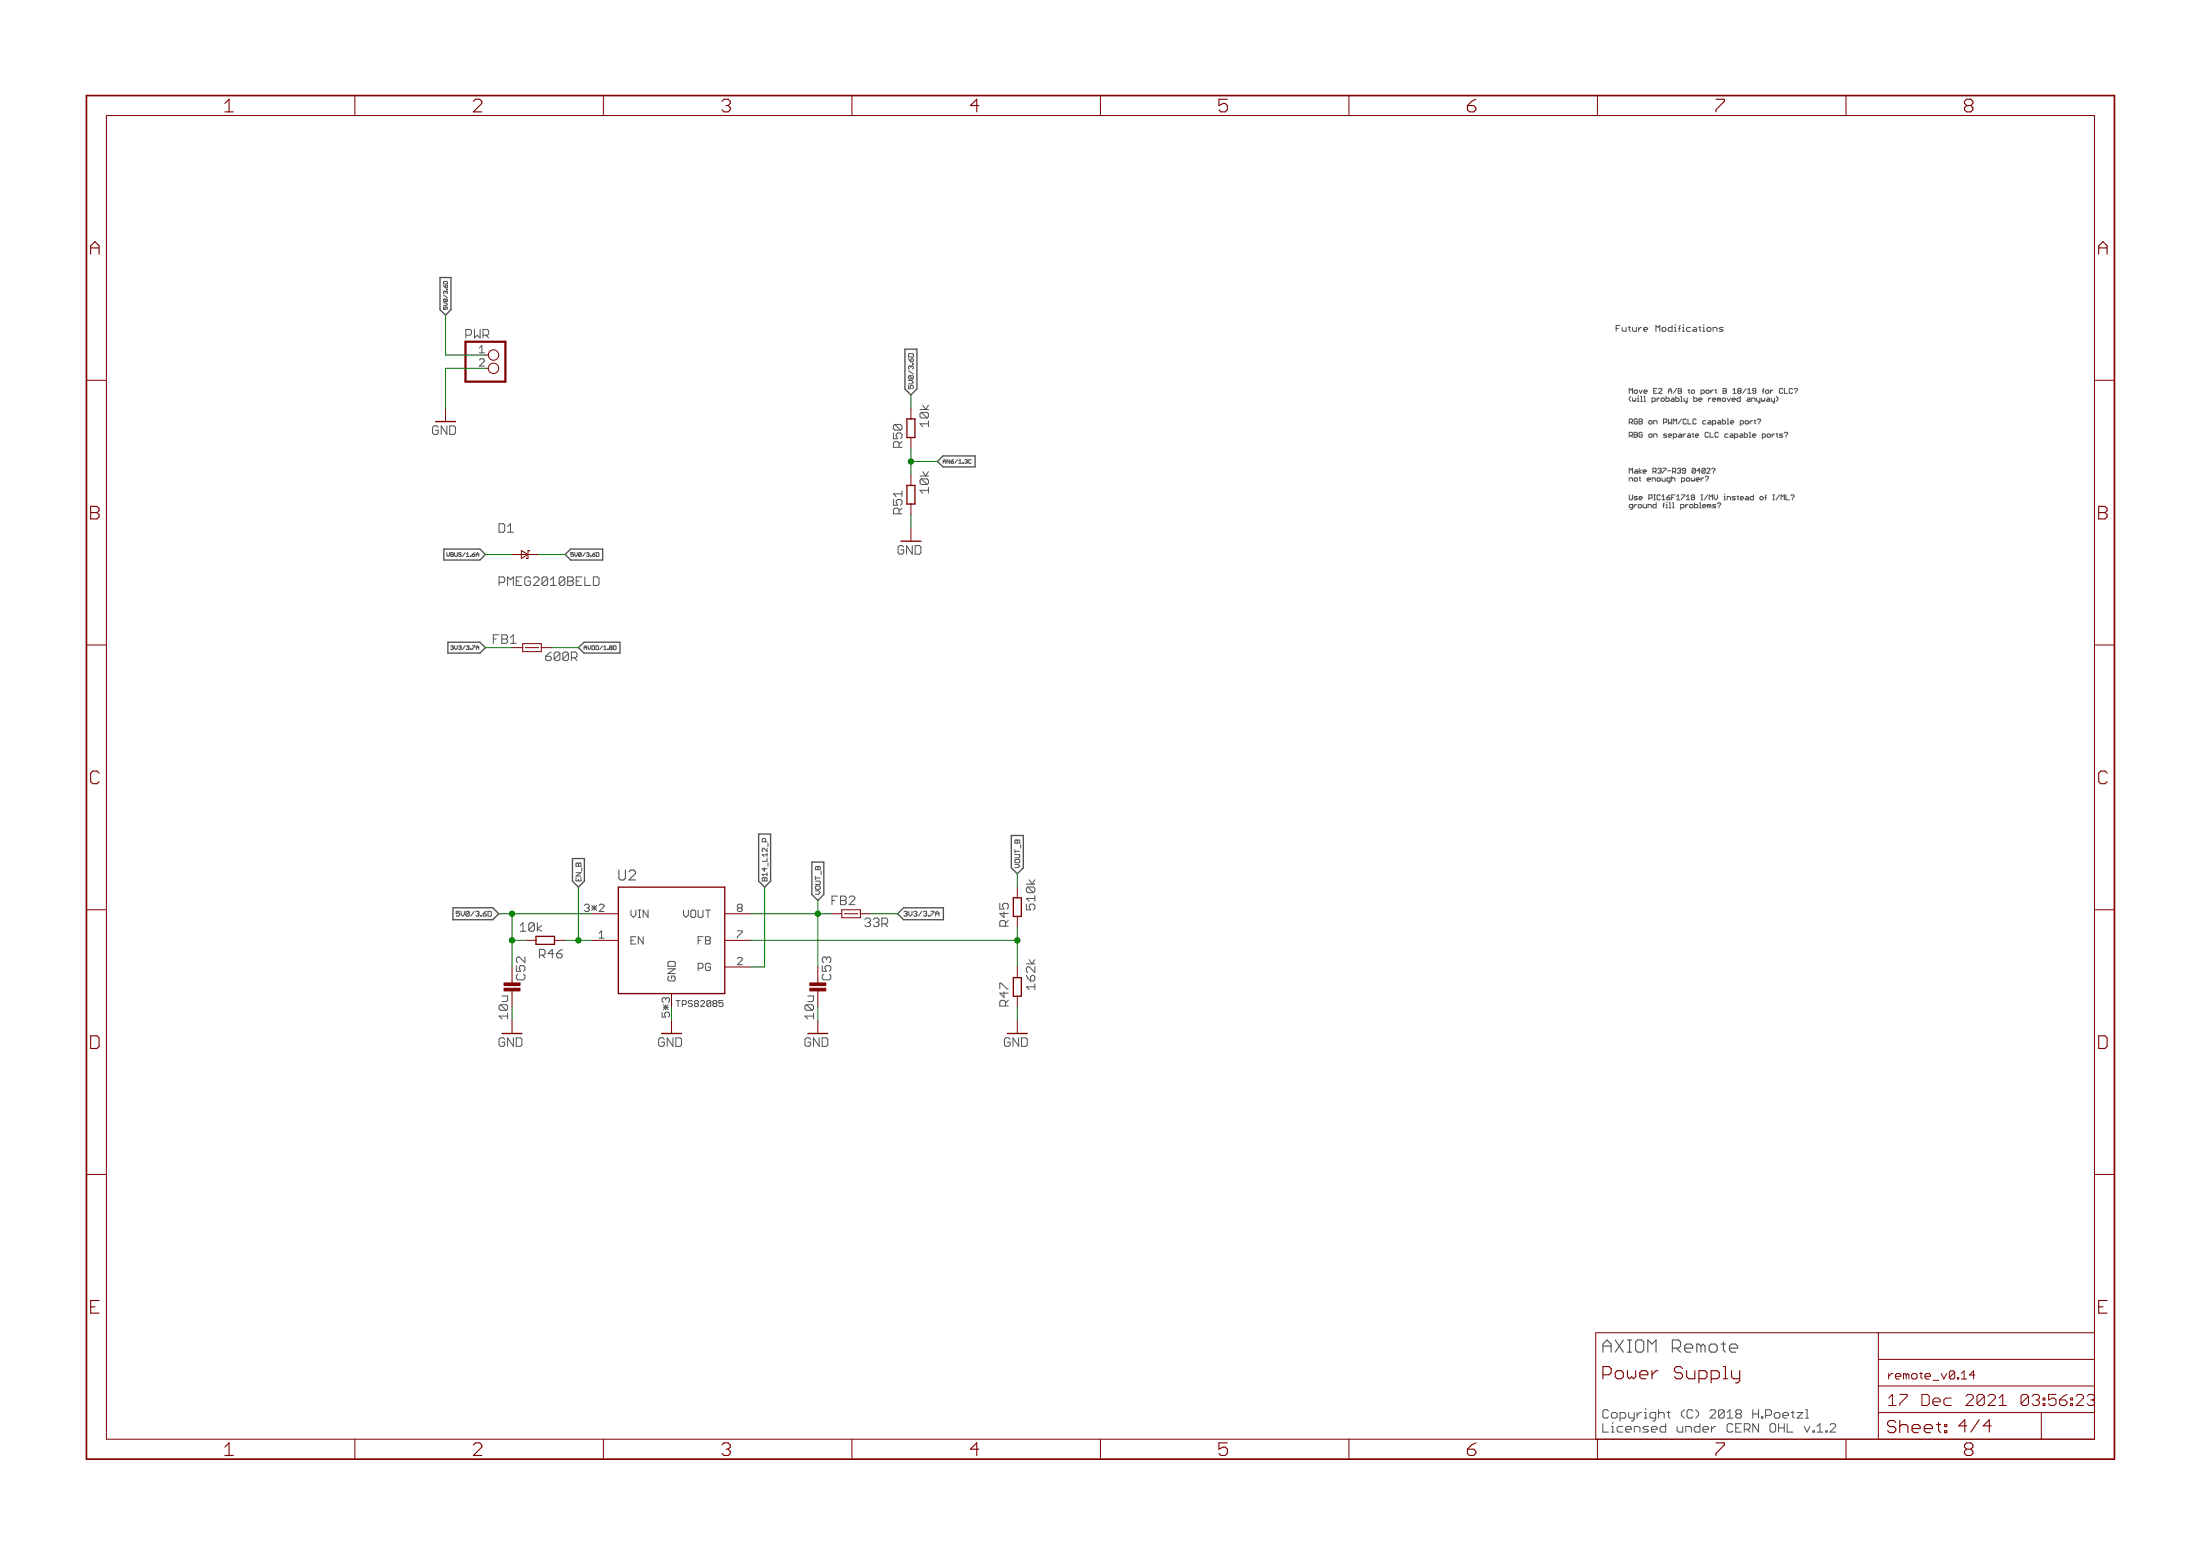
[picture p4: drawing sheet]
<svg xmlns="http://www.w3.org/2000/svg" width="420mm" height="297mm" viewBox="0 0 420 297" stroke-linecap="round" stroke-linejoin="round" font-family="sans-serif">
<g fill="none" stroke="#505050" stroke-width=".19">
<path d="M327.2 62.5h.5l.2 .2v.5M329.1 62.5h-.6l-.2 .2 .2 .2h.4l.2 .2-.2 .1h-.6M337 76v.5l-.1 .1-.2-.1-.1 .1M337.5 76h.3l.2 .2v.4h-.5l-.1-.1 .1-.2h.5M338.1 74.5v.6M338.3 76v.5l.1 .1h.5M338.6 74.5l-.5 .3M338.9 76v.8l-.3 .1M339.2 75.7l.3 .3v.3l-.3 .3M340.5 74.3l-.2-.2h-.3l-.2 .2v.6l.2 .2h.3l.2-.2M340.8 74.1v1h.6M342.3 74.3l-.1-.2h-.3l-.2 .2v.6l.2 .2h.3l.1-.2"/>
<path d="M342.6 74.3l.2-.2h.3l.2 .2-.3 .5M343 74.9v.2M95.3 100h.8l.3 .2v1.1l-.3 .3h-.8zM321.4 89.9h.5M325.4 91.2l-.5 .3M325.6 91.1l.2-.2h.3l.2 .2-.3 .4M326 91.7v.2M326.6 96.3l.1 .2v.4M326.9 89.6l.1-.2h.4l.1 .2-.3 .4M327.2 90.2v.1M327.7 96.3h-.5l-.2 .2 .7 .3-.2 .1h-.5M328.1 96l-.1 .2"/>
<path d="M328.3 96.8v.1M328.5 96l.1 .3-.3 .3M334.2 80.3v.6M334.7 80.3l-.5 .3M335 80.3h.3M335.2 80.2v.6l.1 .1M335.6 80.2l.2-.2h.3l.2 .2-.4 .4M335.9 80.8v.1M337.5 83l.2-.2h.3l.1 .2v.3l-.1 .2h-.3l-.2-.2M338.4 82.8v.7M338.6 95.4h.3M338.6 94.5h.3"/>
<path d="M338.8 94.5v.9M338.9 82.8l-.5 .4M339.2 82.8h.3M339.4 82.7v.6l.1 .2M339.9 94.5l-.7 .9M340.1 95.4v-.9l.4 .3 .3-.3v.9M340.5 82.8h-.5l-.2 .2 .5 .2 .2 .1-.2 .2h-.5M340.8 82.7l.1-.2h.3l.2 .2-.3 .5M341.1 94.5v.9h.6M341.1 83.3v.2M342 94.6l.2-.1h.3l.1 .1-.3 .5M342.3 95.2v.2"/>
<path d="M95.3 111.2h.8l.3-.3v-.5l-.3-.3h-.8v1.7M96.9 111.8v-1.7l.6 .6 .5-.6v1.7M96.9 101.6h1.1M96.9 100.5l.6-.5v1.6M98.6 110.9h.5M99.7 110.1h-1.1v1.7h1.1M101.3 110.4l-.3-.3h-.5l-.3 .3v1.1l.3 .3h.5l.3-.3v-.6h-.5M101.9 110.4l.2-.3h.6l.3 .3v.3l-1.1 1.1h1.1M104.6 110.4l-.3-.3h-.5l-.3 .3v1.1M104.6 110.4v1.1l-.3 .3h-.5l-.3-.3M104.6 110.4l-1.1 1.1M105.1 111.8h1.1"/>
<path d="M105.1 110.7l.6-.6v1.7M107.9 110.4l-.3-.3h-.6l-.2 .3v1.1M107.9 110.4v1.1l-.3 .3h-.6l-.2-.3M107.9 110.4l-1.1 1.1M108.4 110.1h.8l.3 .3v.3l-.3 .2 .3 .3v.3l-.3 .3h-.8zM108.4 110.9h.8M110 110.9h.6M111.1 110.1h-1.1v1.7h1.1M111.7 110.1v1.7h1.1M113.3 110.1h.8l.3 .3v1.1l-.3 .3h-.8zM86.1 123.9l.1 .1M86.2 123.3l-.1 .1"/>
<path d="M145.6 160.2l.1-.1 .5 .1M342.1 269.6h.6M342.4 269.4v1.1l.3 .2M343.2 269.6h1.1l-1.1 1.1M344.8 269.1h.3v1.6M347 272.3l.6-.5v1.6M347 273.4h1.1M348.7 273.1h.3v.3h-.3zM349.5 272l.3-.2h.5l.3 .2v.3l-1.1 1.1h1.1"/>
</g>
<g fill="none" stroke="#505050" stroke-width=".25">
<path d="M84 53h2.1v6.1l-1 1.1-1.1-1.1zM172.8 66.7h2.3v7.6l-1.1 1.1-1.2-1.1zM180.1 87h6.1v2.1h-6.1l-1.1-1zM84.8 104.8h6.9l1 1.1-1 1h-6.9zM107.9 105.9l1.1-1.1h6.1v2.1h-6.1zM85.5 122.6h6.2l1 1-1 1.1h-6.2zM110.5 123.6l1-1h6.9v2.1h-6.9zM144.9 159.2h2.3v9l-1.2 1.2-1.1-1.2zM193.1 159.5h2.3v6.2l-1.1 1.1-1.2-1.1zM86.5 173.3h7.6l1.1 1.1-1.1 1.2h-7.6zM109.3 163.9h2.3v4.3l-1.1 1.2-1.2-1.2zM155 164.6h2.3v6.2l-1.1 1.1-1.2-1.1z"/>
<path d="M172.6 173.3h7.6v2.3h-7.6l-1.2-1.2z"/>
</g>
<path d="M331.1 263.2h1.2M332.3 261.7v1.9l-.4 .4h-.4" fill="none" stroke="#800000" stroke-width=".21"/>
<g fill="none" stroke="#800000" stroke-width=".19">
<path d="M67.8 18.2v3.9M115.2 18.2v3.9M162.7 18.2v3.9M210.2 18.2v3.9M257.6 18.2v3.9M305.1 18.2v3.9M352.6 18.2v3.9M20.3 22.1h379.7v252.6h-379.7zM16.5 72.6h3.8M85.1 77.9v2.6M174 77.9v2.1M400 72.6h3.8"/>
<path d="M174 83.5v2.1M174 90.6v2.1M174 96.2v2.1M97.8 105.9h5.1M99.6 105.1l1.2 .8-1.2 .7zM101.1 105.2v-.1h-.3v1.5h-.2v-.1M174 100.8v2.5M16.5 123.1h3.8M97.8 123.6h2M99.8 122.9h3.6v1.5h-3.6zM100.3 123.6h2.6M103.4 123.6h2"/>
<path d="M400 123.1h3.8M16.5 173.7h3.8M100.3 179.5h2.1M105.9 179.5h2M113 174.4h5.1M113 179.5h5.1M138.4 174.4h5.1M138.4 179.5h5.1M158.7 174.4h2.1M160.8 173.7h3.5v1.5h-3.5zM161.3 174.4h2.5M164.3 174.4h2"/>
<path d="M194.3 169.4v2M194.3 174.9v2.1M400 173.7h3.8M97.8 194.8v2.5M128.2 194.8v2.5M138.4 184.6h5.1M156.2 194.8v2.5M194.3 184.6v2M194.3 190.2v2M194.3 194.8v2.5M16.5 224.2h3.8M400 224.2h3.8"/>
<path d="M358.7 254.4v20.3M358.7 259.5h41.3M400 254.4h-95.2v20.3M67.8 274.7v3.9M115.2 274.7v3.9M162.7 274.7v3.9M210.2 274.7v3.9M257.6 274.7v3.9M305.1 274.7v3.9M352.6 274.7v3.9M358.7 269.7h41.3M358.7 264.6h41.3"/>
<path d="M389.8 269.7v5M397.6 266.2l.3 .4v.3l-1.4 1.4h1.4M398.6 267.9l.4 .4h.7l.3-.4M398.6 266.6l.4-.4h.7l.3 .4M399.3 267.3h.4M399.7 267.3l.3 .3M400 266.9l-.3 .4"/>
<circle cx="94.3" cy="67.8" r=".99"/>
<circle cx="94.3" cy="70.3" r=".99"/>
</g>
<path d="M173.2 80h1.5v3.5h-1.5M173.2 92.7h1.5v3.5h-1.5M118.1 169.4h20.3v20.3h-20.3zM193.5 171.4h1.6v3.5h-1.6M102.4 180.3v-1.5h3.5v1.5M193.5 186.6h1.6v3.6h-1.6z" fill="none" stroke="#800000" stroke-width=".25"/>
<g fill="#800000" stroke="#800000" stroke-width=".19">
<path d="M154.7 188.7h3v.5h-3z"/>
<path d="M154.7 187.6h3v.6h-3z"/>
<path d="M96.3 188.7h3v.5h-3z"/>
<path d="M96.3 187.6h3v.6h-3z"/>
</g>
<path d="M16.5 18.2h387.3v260.4h-387.3z" fill="none" stroke="#800000" stroke-width=".32"/>
<path d="M88.9 65.2h7.6v7.7h-7.6z" fill="none" stroke="#800000" stroke-width=".42"/>
<g fill="none" stroke="#008000" stroke-width=".19">
<path d="M85.1 60.2v7.6h7.6M92.7 70.3h-7.6v7.6M174 75.4v2.5M174 85.6v5M174 98.3v2.5M174 88.1h5M92.7 105.9h5.1M102.9 105.9h5M92.7 123.6h5.1M105.4 123.6h5.1M95.2 174.4h17.8M97.8 179.5h2.5"/>
<path d="M97.8 174.4v10.2M107.9 179.5h5.1M110.5 169.4v10.1M143.5 174.4h15.2M143.5 179.5h50.8M146 169.4v15.2h-2.5M156.2 171.9v12.7M166.3 174.4h5.1M194.3 166.8v2.6M194.3 177v7.6M128.2 192.2v2.6M194.3 192.2v2.6"/>
</g>
<g fill="#008000" stroke="#008000" stroke-width=".19">
<circle cx="156.2" cy="174.4" r=".51"/>
<circle cx="110.5" cy="179.5" r=".51"/>
<circle cx="194.3" cy="179.5" r=".51"/>
<circle cx="97.8" cy="174.4" r=".51"/>
<circle cx="97.8" cy="179.5" r=".51"/>
<circle cx="174" cy="88.1" r=".51"/>
</g>
<g font-size="3.7" fill="#800000">
<text x="42.9" y="21.4">1</text>
<text x="90.3" y="21.4">2</text>
<text x="137.8" y="21.4">3</text>
<text x="185.3" y="21.4">4</text>
<text x="232.7" y="21.4">5</text>
<text x="280.2" y="21.4">6</text>
<text x="327.6" y="21.4">7</text>
<text x="375.1" y="21.4">8</text>
<text x="17.2" y="48.6">A</text>
<text x="400.7" y="48.6">A</text>
<text x="17.2" y="99.2">B</text>
<text x="400.7" y="99.2">B</text>
<text x="17.1" y="149.7">C</text>
<text x="400.6" y="149.7">C</text>
<text x="17" y="200.2">D</text>
<text x="400.5" y="200.2">D</text>
<text x="17.3" y="250.8">E</text>
<text x="400.7" y="250.8">E</text>
<text x="42.9" y="277.9">1</text>
<text x="90.3" y="277.9">2</text>
<text x="137.8" y="277.9">3</text>
<text x="185.3" y="277.9">4</text>
<text x="232.7" y="277.9">5</text>
<text x="280.2" y="277.9">6</text>
<text x="327.6" y="277.9">7</text>
<text x="375.1" y="277.9">8</text>
</g>
<text font-size="3.6" fill="#505050" x="306" y="258.2">AXIOM Remote</text>
<g font-size="3.6" fill="#800000">
<text x="306" y="263.3">Power Sup</text>
<text x="324.9" y="263.3">p</text>
<text x="327.2" y="263.3">ly</text>
<text x="360.4" y="273.6">Sheet: 4/4</text>
</g>
<g font-size="3.2" fill="#800000">
<text x="360.6" y="268.4">17 Dec 2021</text>
<text x="382.3" y="268.4">03:56:23</text>
</g>
<text font-size="2.9" fill="#505050" x="118.1" y="168.1">U2</text>
<g font-size="2.5" fill="#505050">
<text x="88.9" y="64.6">PWR</text>
<text x="177.4" y="81.5" transform="rotate(-90 177.4 81.5)">10k</text>
<text x="177.4" y="94.2" transform="rotate(-90 177.4 94.2)">10k</text>
<text x="94.3" y="122.9">FB1</text>
<text x="104.1" y="126.2">600R</text>
<text x="158.9" y="172.8">FB2</text>
<text x="197.7" y="173.7" transform="rotate(-90 197.7 173.7)">510k</text>
<text x="99.3" y="177.9">10k</text>
<text x="165.1" y="177">33R</text>
<text x="197.7" y="188.9" transform="rotate(-90 197.7 188.9)">162k</text>
<text x="192.6" y="192.1" transform="rotate(-90 192.6 192.1)">R47</text>
<text x="306" y="270.8">Copyright (C) 2018 H.Poetzl</text>
<text x="306" y="273.5">Licensed under CERN OHL v.1.2</text>
</g>
<g font-size="2.5" fill="#800000">
<text x="82.5" y="83">GND</text>
<text x="172.3" y="85.5" transform="rotate(-90 172.3 85.5)">R50</text>
<text x="172.3" y="98.2" transform="rotate(-90 172.3 98.2)">R51</text>
<text x="171.4" y="105.9">GND</text>
<text x="192.6" y="176.9" transform="rotate(-90 192.6 176.9)">R45</text>
<text x="102.9" y="182.9">R46</text>
<text x="100.3" y="187.1" transform="rotate(-90 100.3 187.1)">C52</text>
<text x="158.7" y="187.1" transform="rotate(-90 158.7 187.1)">C53</text>
<text x="95.2" y="199.8">GND</text>
<text x="125.7" y="199.8">GND</text>
<text x="153.7" y="199.8">GND</text>
<text x="191.7" y="199.8">GND</text>
</g>
<g font-size="2.5" fill="#008000">
<text x="97" y="194.4" transform="rotate(-90 97 194.4)">10u</text>
<text x="155.4" y="194.4" transform="rotate(-90 155.4 194.4)">10u</text>
</g>
<text font-size="2.3" fill="#800000" x="360.6" y="263.3">remote_v0.14</text>
<g font-size="2.1" fill="#800000">
<text x="91.5" y="67.4">1</text>
<text x="91.5" y="70">2</text>
<text x="127.9" y="193.8" transform="rotate(-90 127.9 193.8)">5*3</text>
</g>
<g font-size="2.1" fill="#505050">
<text x="112" y="174.1">3*2</text>
<text x="114.4" y="179.2">1</text>
<text x="120.4" y="175.2">VIN</text>
<text x="130" y="175.2">VOUT</text>
<text x="140.8" y="174.1">8</text>
<text x="140.8" y="179.2">7</text>
<text x="120.4" y="180.3">EN</text>
<text x="133.1" y="185.4">PG</text>
<text x="133.4" y="180.3">FB</text>
<text x="140.8" y="184.2">2</text>
<text x="129" y="187.3" transform="rotate(-90 129 187.3)">GND</text>
</g>
<g font-size="1.8" fill="#505050">
<text x="308.6" y="63.3">Future Modifications</text>
<text x="129.5" y="192.2">TPS82085</text>
</g>
<g font-size="1.4" fill="#505050">
<text x="174.5" y="74.2" transform="rotate(-90 174.5 74.2)">5V0/3.6D</text>
<text x="311.1" y="75.1">Move E2 A/B to port B 18/19 for CLC?</text>
<text x="311.1" y="76.7">(will probably be removed anyway)</text>
<text x="311.1" y="81">RGB on PWM/CLC capable port?</text>
<text x="311.1" y="83.5">RBG on separate CLC capable ports?</text>
<text x="311.1" y="90.4">Make R37-R39</text>
<text x="311.1" y="91.9">not enough power?</text>
<text x="311.1" y="95.5">Use PIC16F1718 I/MV instead of I/ML?</text>
<text x="321.9" y="90.4">0402?</text>
<text x="311.1" y="97">ground fill problems?</text>
<text x="194.8" y="165.7" transform="rotate(-90 194.8 165.7)">VOUT_B</text>
<text x="111" y="168.2" transform="rotate(-90 111 168.2)">EN_B</text>
<text x="146.5" y="168.2" transform="rotate(-90 146.5 168.2)">B14_L12_P</text>
<text x="156.7" y="170.7" transform="rotate(-90 156.7 170.7)">VOUT_B</text>
<text x="87.5" y="174.9">5V0/3.6D</text>
<text x="172.6" y="174.9">3V3/3.7A</text>
</g>
<g font-size="1.1" fill="#505050">
<text x="85.5" y="59.1" transform="rotate(-90 85.5 59.1)">5V0/3.6D</text>
<text x="180.1" y="88.5">AN6/1.3C</text>
<text x="85.6" y="106.3">VBUS/1.6A</text>
<text x="109" y="106.3">5V0/3.6D</text>
<text x="86.5" y="124">3V3/3.7A</text>
<text x="111.5" y="124">AVDD/1.8D</text>
</g>
</svg>
